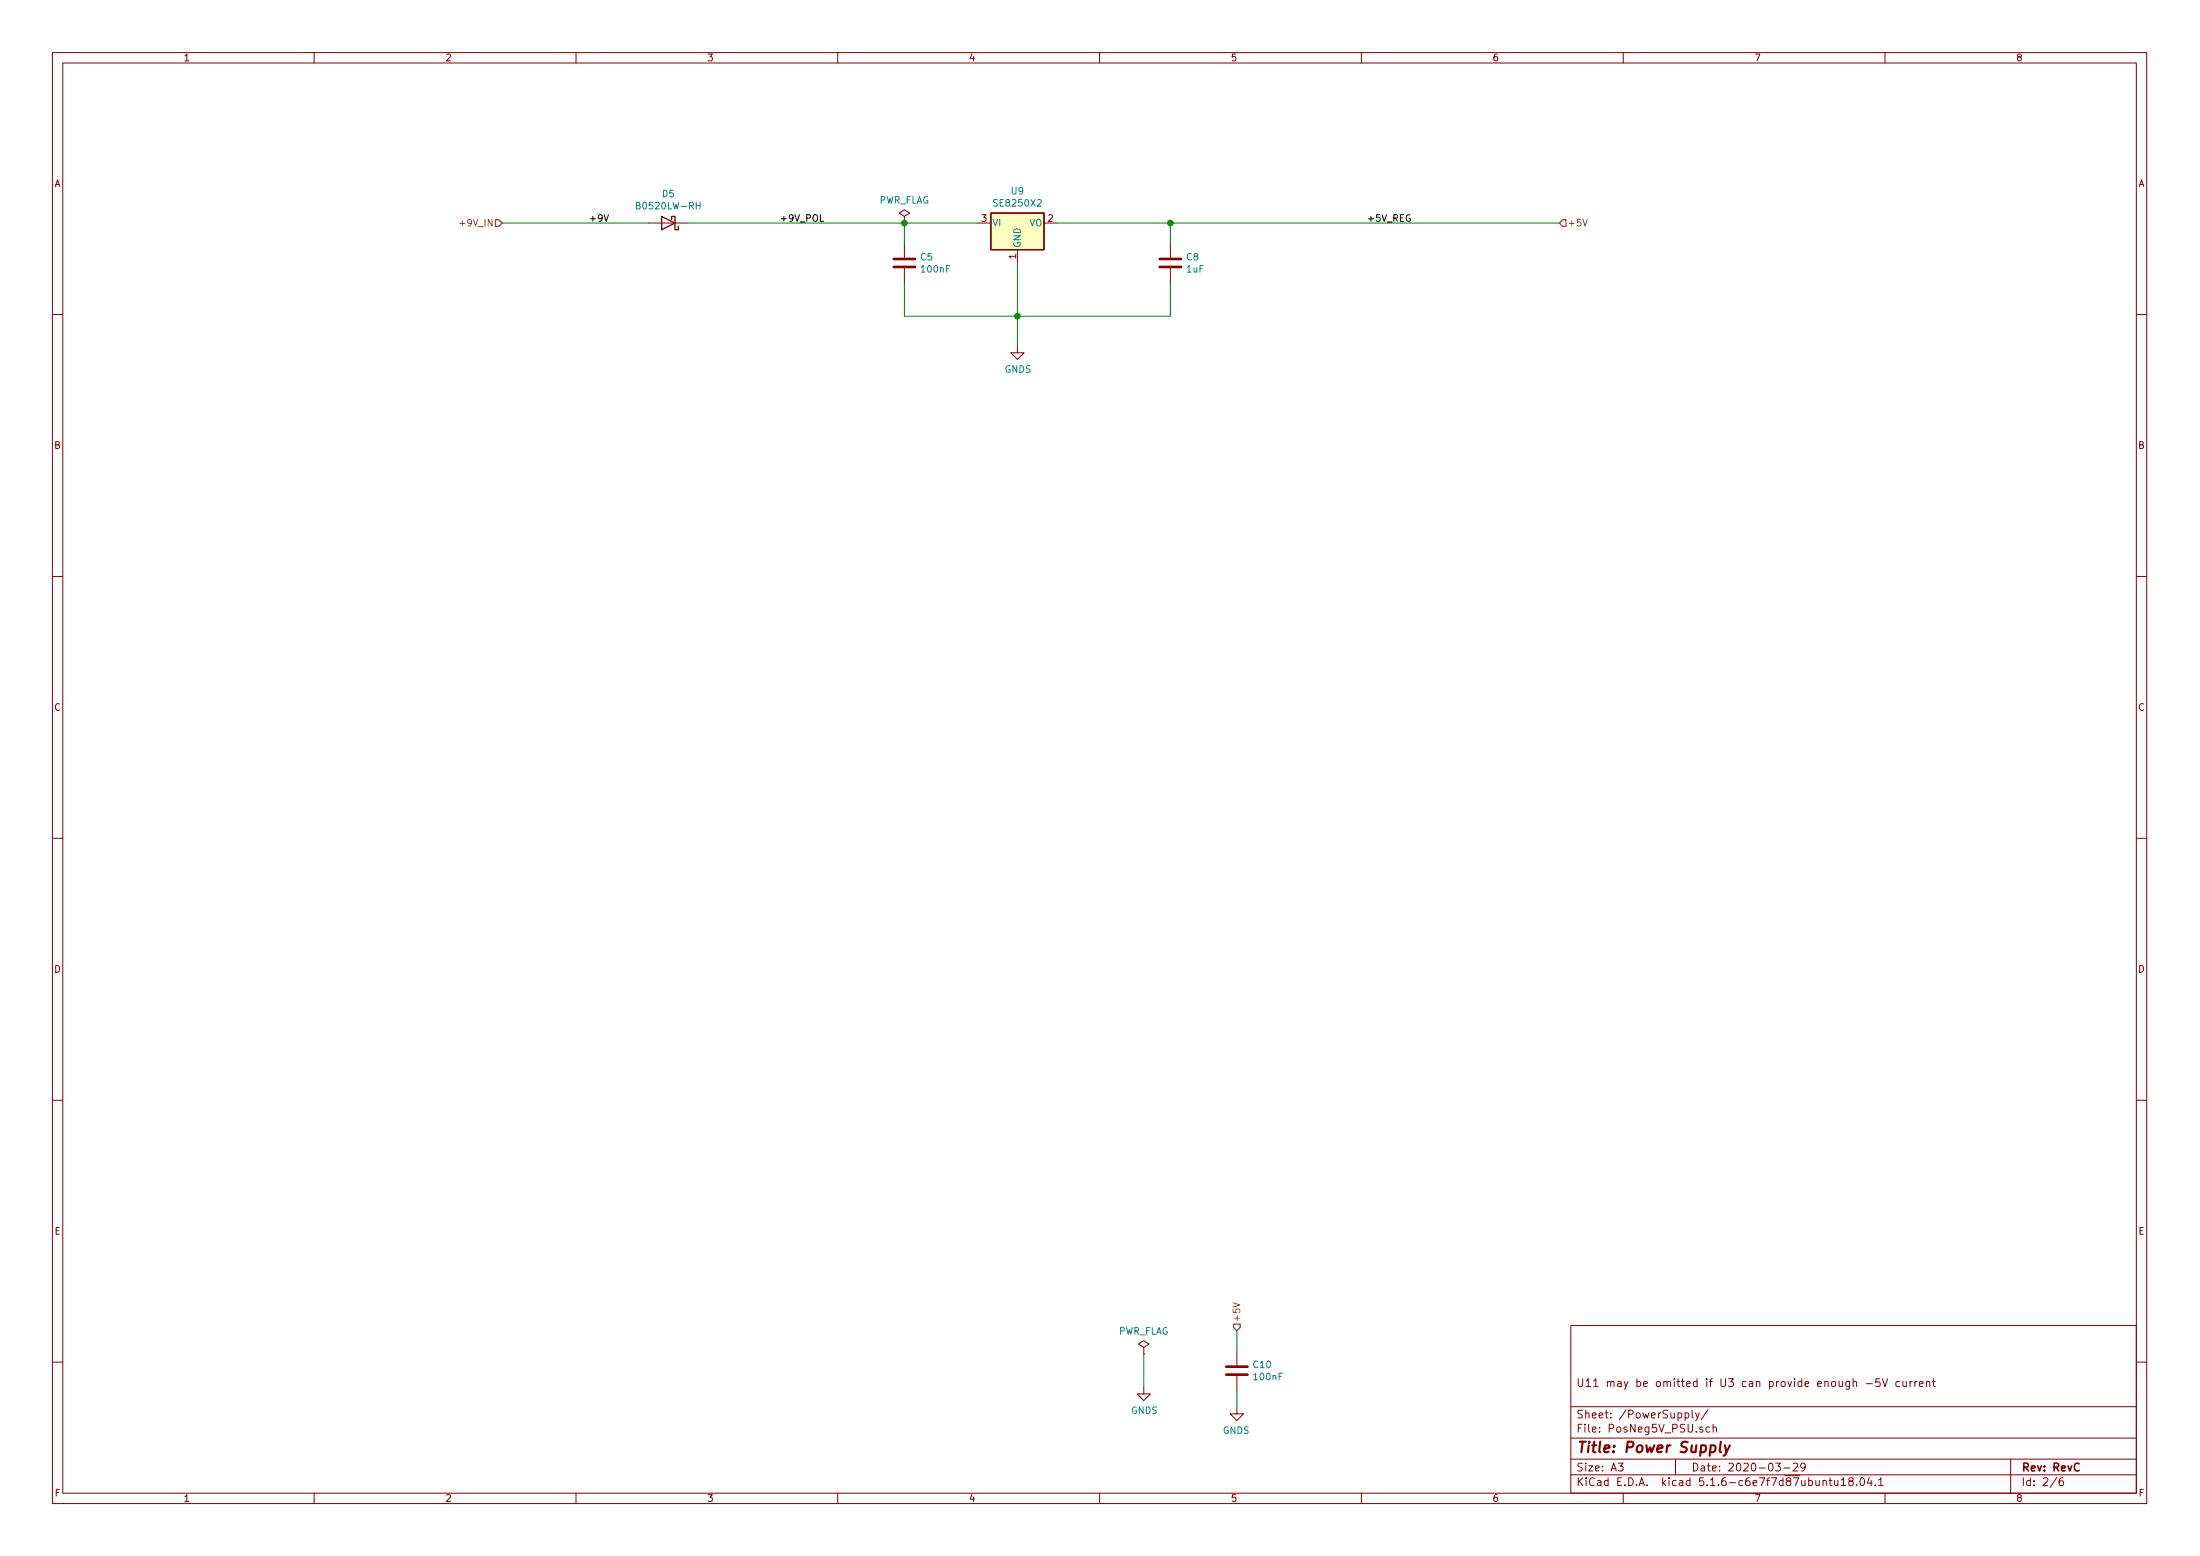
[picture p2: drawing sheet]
<svg xmlns="http://www.w3.org/2000/svg" width="420mm" height="297mm" viewBox="0 0 420 297" stroke-linecap="round" stroke-linejoin="round" font-family="sans-serif">
<g fill="none" stroke="#840000" stroke-width=".19">
<path d="M10 10h400v277h-400zM12 12h396v273.1h-396zM60 10v2M110 10v2M160 10v2M210 10v2M260 10v2M310 10v2M360 10v2M123.8 42.6h7.6M172.7 41.3l1-.6-1-.7-1 .7 1 .6v1.3M172.7 42.6h.1"/>
<path d="M172.7 46.4v2.8M172.7 51.2v2.8M186.7 42.6h2.5M194.3 47.7v2.5M199.4 42.6h2.5M223.5 46.4v2.8M223.5 51.2v2.8M10 60h2M194.3 66.1v1.2h1.3l-1.3 1.3-1.3-1.3h1.3M408 60h2M10 110h2M408 110h2"/>
<path d="M10 160h2M408 160h2M10 210h2M408 210h2M218.4 257.2l1.1-.6-1.1-.7-1 .7 1 .6v1.3M218.4 258.5h.1M236.2 257.8v2.8M300 253h108v32.1h-108zM10 260h2M218.4 264.8v1.3h1.3l-1.3 1.3-1.2-1.3h1.2M236.2 268.6v1.3h-1.3l1.3 1.3 1.3-1.3h-1.3M236.2 262.7v2.8"/>
<path d="M300 278.5h108M300 274.5h108M300 268.5h108M309 279.3h1l-.5 .6 .4 .1v.7l-.2 .1-.7-.1M320 278.5v3M321.8 269.8l.4-.1 .3 .3-.1 .6h-.6M323.2 269.2v1.3l.2 .2M323.8 269.7l.4 1M324.5 269.7l-.5 1.4-.2 .1M326.2 269.1l-1.3 2M326.5 272.5l-.4-.1-.3 .3 .1 .6 .2 .1 .4-.1M327.2 272.5l.2-.1 .3 .1 .1 .9"/>
<path d="M327.2 271.9v1.5M339.1 279.3h.9l-.5 .6 .5 .1v.7l-.2 .1-.7-.1M342.5 279.5l.5-.2 .3 .2v.2l-.9 1.1h.9M344.8 279.9l-.4 .3h-.2l-.3-.3 .1-.5 .4-.1 .3 .2a1.13 1.13 0 0 1-.3 1.2l-.4 .1M356.4 264.1h1.2M359 263.2h-.7l-.1 .7 .2-.1h.5l.2 .3-.1 .5-.2 .1-.6-.1M359.5 263.2l.5 1.5 .5-1.5M362.8 263.8l-.4-.1-.3 .3v.6l.3 .1 .4-.1M363.4 263.7l.1 .9 .4 .1 .2-.1M364.1 263.7v1M364.8 263.7v1M365.2 263.7l-.4 .3"/>
<path d="M365.7 263.7v1M366.1 263.7l-.4 .3M366.6 264.2l.7-.1-.1-.3-.4-.1-.2 .2v.7h.6M367.9 263.8l.2-.1 .4 .1 .1 .9M367.9 263.7v1M369.1 263.7h.5M369.3 263.2v1.3l.3 .2M384 278.5v6.6M408 260h2M60 285.1v1.9M110 285.1v1.9M160 285.1v1.9"/>
<path d="M210 285.1v1.9M260 285.1v1.9M300 281.5h108M310 285.1v1.9M340.7 280.2h1.1M348.2 282.7l.2-.1 .3 .1 .1 .9M349.3 282.6h.6M349.5 282.1v1.3l.4 .2M350.4 282.6v.9l.4 .1 .2-.1M351 282.6v1M351.6 282.5l.5-.4v1.5M351.6 283.6h.9"/>
<path d="M353.4 282.7l-.3-.1v-.3l.3-.2 .4 .1 .1 .4-.7 .2-.1 .2v.5l.3 .1 .4-.1 .1-.2v-.4l-.3-.2M354.6 283.5v.1M355.4 282.2l.2-.1a.8 .8 0 0 1 .5 .8 .8 .8 0 0 1-.5 .7 1 1 0 0 1-.2-1.4zM357 282l-.4 1.1h1M357.4 282.6v1M358.1 283.5v.1M358.8 282.5l.4-.4v1.5M358.8 283.6h.8M360 285.1v1.9M392.8 282l-1.3 2M394 282.1l-.5 .1a.96 .96 0 0 0 0 1.4l.5-.1 .1-.5-.3-.3h-.4l-.2 .3"/>
</g>
<path d="M397.1 279.5a.59 .59 0 0 0-.8 0 .59 .59 0 0 0-.1 .7 .56 .56 0 0 0 .2 .5 .56 .56 0 0 0 .7 0" fill="none" stroke="#840000" stroke-width=".3"/>
<path d="M328.7 275.2l-.3 1.7 .3 .3M329.4 275.9l.3 1.3M330.4 275.9l-.9 1.8-.3 .2" fill="none" stroke="#840000" stroke-width=".41"/>
<path d="M170.7 51h4.1M170.7 49.4h4.1M221.5 51h4.1M221.5 49.4h4.1M234.2 262.4h4.1M234.2 260.9h4.1" fill="none" stroke="#840000" stroke-width=".51"/>
<path d="M126.4 41.3l2.5 1.3-2.5 1.3zM128.3 41.9v-.6h.6v2.6h.6v-.7M189.2 40.7h10.2v7h-10.2z" fill="none" stroke="#840000" stroke-width=".25"/>
<path d="M121.5 39.2h.6v-.5l-.6-.1v1.3h.5l.3-.2v-.2l-.3-.3M133 39.2h.7M133.7 38.6v1.3" fill="none" stroke="#008484" stroke-width=".19"/>
<path d="M189.2 40.7h10.2v7h-10.2z" fill="#ffffc2" stroke="#ffffc2" stroke-width=".19"/>
<path d="M95.9 42.6h27.9M131.4 42.6h55.3M172.7 54v6.4h50.8v-6.4M172.7 42.6v3.8M194.3 50.2v15.9M201.9 42.6h95.9M223.5 42.6v3.8M218.4 258.5v6.3M236.2 254v3.8M236.2 265.5v3.1" fill="none" stroke="#008400" stroke-width=".19"/>
<path d="M87.8 42.7h1M302.3 41.9l.4 1.2 .4-1.2M235.5 248.7l1.3 .4-1.3 .4" fill="none" stroke="#848400" stroke-width=".19"/>
<path d="M94.6 41.9h.6l.7 .7-.7 .6h-.6zM298.4 41.9h.7v1.3h-.7l-.6-.6zM235.6 252.8h1.3v.6l-.7 .6-.6-.6z" fill="none" stroke="#848400" stroke-width=".25"/>
<path d="M115.4 41l.4 1.3 .4-1.3" fill="none" stroke="#000" stroke-width=".19"/>
<g fill="#008400" stroke="#008400" stroke-width=".25">
<circle cx="223.5" cy="42.6" r=".51"/>
<circle cx="172.7" cy="42.6" r=".51"/>
<circle cx="194.3" cy="60.4" r=".51"/>
</g>
<text font-size="2.8" fill="#840000" x="301" y="277.3">Title: Power Supply</text>
<g font-size="2.1" fill="#840000">
<text x="301" y="264.8">U11 may be omitted if U3 can provide enough -5V current</text>
<text x="301" y="273.5">File: PosNeg5V_PSU.sch</text>
<text x="301" y="270.8">Sheet: /PowerSupply/</text>
<text x="301" y="280.9">Size: A3</text>
<text x="323" y="280.9">Date: 2020-03-29</text>
<text x="386" y="280.9">Rev: RevC</text>
<text x="301" y="283.7">KiCad E.D.A. kicad 5.1.6-c6e7f7d87ubuntu18.04.1</text>
<text x="386" y="283.7">Id: 2/6</text>
</g>
<g font-size="1.8" fill="#840000">
<text x="35" y="11.7">1</text>
<text x="85" y="11.7">2</text>
<text x="135" y="11.7">3</text>
<text x="185" y="11.7">4</text>
<text x="235" y="11.7">5</text>
<text x="285" y="11.7">6</text>
<text x="335" y="11.7">7</text>
<text x="385" y="11.7">8</text>
<text x="10.4" y="35.7">A</text>
<text x="408.4" y="35.7">A</text>
<text x="187.5" y="42.3">3</text>
<text x="200.2" y="42.3">2</text>
<text x="194.1" y="49.4" transform="rotate(-90 194.1 49.4)">1</text>
<text x="10.4" y="85.7">B</text>
<text x="408.4" y="85.7">B</text>
<text x="10.4" y="135.7">C</text>
<text x="408.4" y="135.7">C</text>
<text x="10.4" y="185.7">D</text>
<text x="408.4" y="185.7">D</text>
<text x="10.4" y="235.7">E</text>
<text x="408.4" y="235.7">E</text>
<text x="10.5" y="285.7">F</text>
<text x="35" y="286.7">1</text>
<text x="85" y="286.7">2</text>
<text x="135" y="286.7">3</text>
<text x="185" y="286.7">4</text>
<text x="235" y="286.7">5</text>
<text x="285" y="286.7">6</text>
<text x="335" y="286.7">7</text>
<text x="385" y="286.7">8</text>
<text x="408.5" y="285.7">F</text>
</g>
<g font-size="1.8" fill="#008484">
<text x="122.1" y="40">B0520LW-RH</text>
<text x="126.5" y="37.7">D5</text>
<text x="167.8" y="38.9">PWR_FLAG</text>
<text x="190.1" y="39.4">SE8250X2</text>
<text x="193.2" y="37.1">U9</text>
<text x="189.5" y="43.2">VI</text>
<text x="194.9" y="47.4" transform="rotate(-90 194.9 47.4)">GND</text>
<text x="196.6" y="43.2">VO</text>
<text x="175.8" y="49.7">C5</text>
<text x="176.1" y="52">100nF</text>
<text x="226.6" y="49.7">C8</text>
<text x="226.7" y="52">1uF</text>
<text x="191.9" y="71.2">GNDS</text>
<text x="213.5" y="254.8">PWR_FLAG</text>
<text x="239.4" y="261.2">C10</text>
<text x="239.6" y="263.5">100nF</text>
<text x="216" y="269.9">GNDS</text>
<text x="233.6" y="273.7">GNDS</text>
</g>
<g font-size="1.8" fill="#848400">
<text x="88.4" y="43.2">+9V_IN</text>
<text x="299.3" y="43.2">+5V</text>
<text x="236.9" y="252.5" transform="rotate(-90 236.9 252.5)">+5V</text>
</g>
<g font-size="1.8">
<text x="112.4" y="42.3">+9V</text>
<text x="149.7" y="42.3">+9V_POL</text>
<text x="261" y="42.3">+5V_REG</text>
</g>
</svg>
